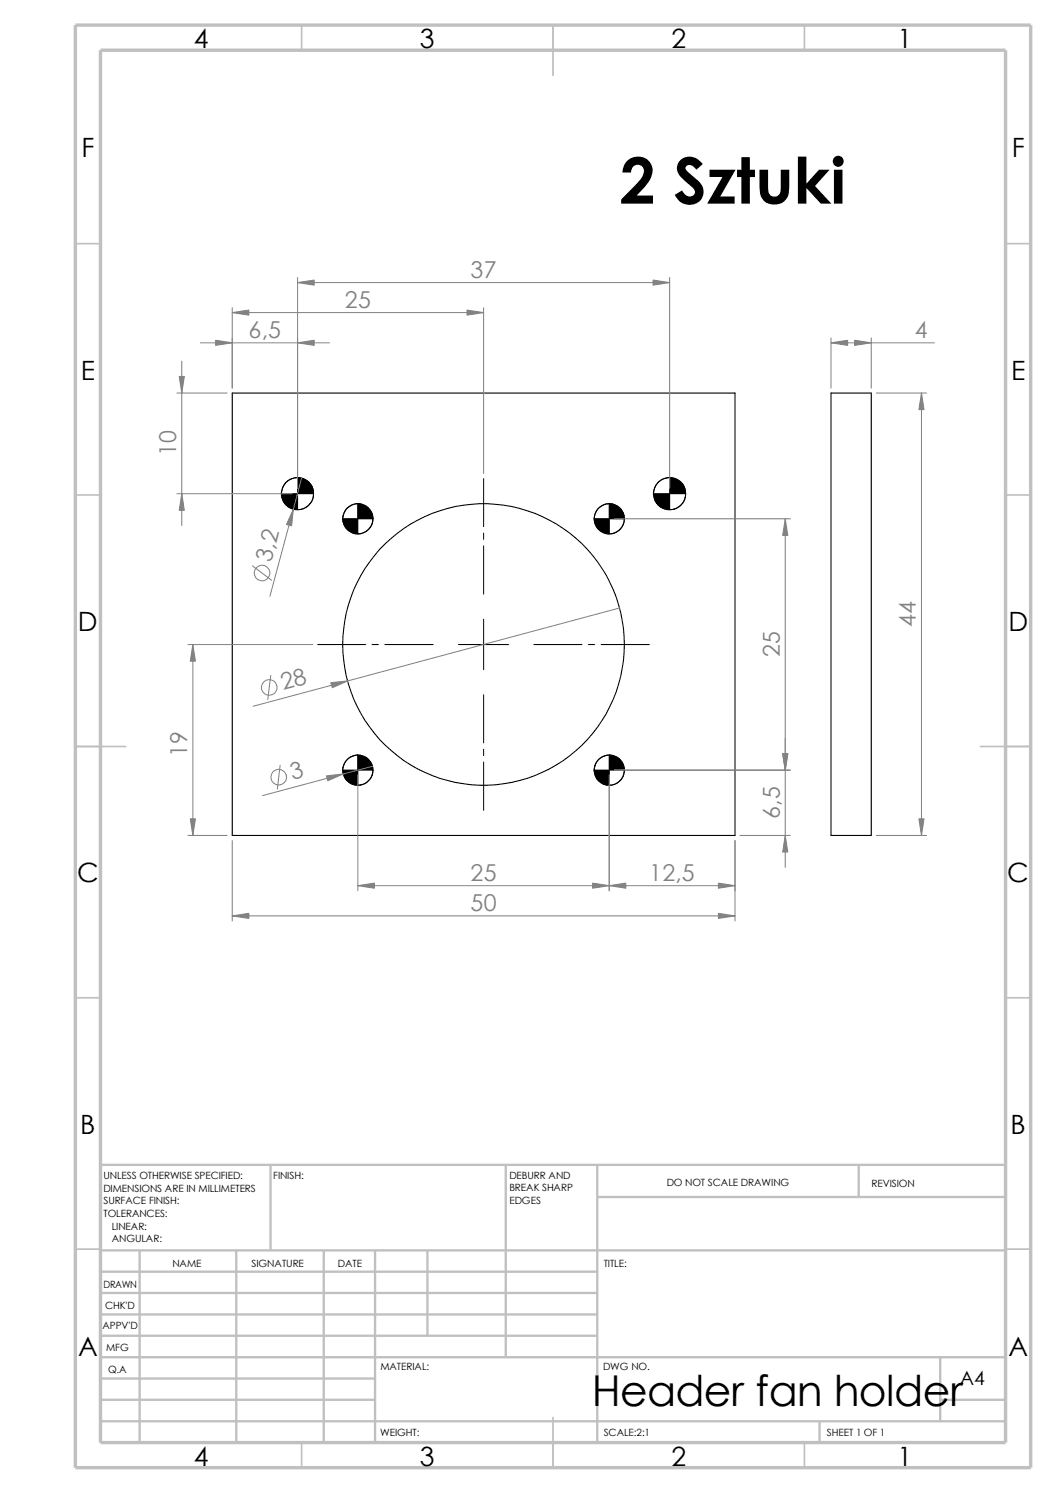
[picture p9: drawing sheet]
<svg xmlns="http://www.w3.org/2000/svg" width="210mm" height="297mm" viewBox="0 0 210 297" stroke-linecap="round" stroke-linejoin="round" font-family="sans-serif">
<g fill="none" stroke="#c0c0c0" stroke-width=".34">
<path d="M60 5v5M110 5v10M160 5v5M15 48.5h5M200 48.5h5M15 98.5h5M200 98.5h5M15 148.5h10M195 148.5h10M15 198.5h5M200 198.5h5M15 248.5h5"/>
<path d="M200 248.5h5M60 287v5M110 282v10M160 287v5"/>
</g>
<g fill="none" stroke="#c0c0c0" stroke-width=".47">
<path d="M53.8 231.7v17.1M100.6 231.7v38.3M118.8 238.1h81.2M118.8 231.7v55.3M170.8 231.7v6.4M200 231.7h-180v55.3M20 248.8h180M20 253h98.8M20 257.2h98.8M27.8 248.8v38.2M47 248.8v38.2M64.4 248.8v38.2"/>
<path d="M74.6 248.8v38.2M85 248.8v16.9M20 278.5h54.6M20 270h180M20 274.2h54.6M20 261.5h98.8M20 265.7h98.8M187 270v12.7M187 278.5h13M20 282.7h180M163 282.7v4.3"/>
</g>
<path d="M15 5h190v287h-190zM20 10h180v277h-180z" fill="none" stroke="#c0c0c0" stroke-width=".68" stroke-linecap="butt"/>
<g fill="none" stroke="#000" stroke-width=".21">
<path d="M46.2 78.2h100v88h-100zM165.3 78.2h8v88h-8z"/>
<circle cx="59.2" cy="98.2" r="3.2"/>
<circle cx="133.2" cy="98.2" r="3.2"/>
<circle cx="71.2" cy="103.2" r="2.99"/>
<circle cx="121.2" cy="103.2" r="2.99"/>
<circle cx="96.2" cy="128.2" r="28"/>
<circle cx="71.2" cy="153.2" r="3"/>
<circle cx="121.2" cy="153.2" r="3"/>
</g>
<g fill="none" stroke="#000" stroke-width=".2">
<path d="M59.2 95a3.2 3.2 0 0 0-3.2 3.2M62.4 98.2a3.2 3.2 0 0 1-3.2 3.2M96.2 95.2v9.6M133.2 95a3.2 3.2 0 0 0-3.2 3.2M136.4 98.2a3.2 3.2 0 0 1-3.2 3.2M71.2 100.2a3 3 0 0 0-3 3M74.2 103.2a3 3 0 0 1-3 3M96.2 106v1.3M96.2 108.6v9.6M121.2 100.2a3 3 0 0 0-3 3M124.2 103.2a3 3 0 0 1-3 3M63.2 128.2h9.5"/>
<path d="M74 128.2h1.3M76.5 128.2h9.6M91.2 128.2h10M96.2 123.2v10M96.2 138.2v9.6M106.2 128.2h9.5M117 128.2h1.3M119.5 128.2h9.7M71.2 150.2a3 3 0 0 0-3 3M74.2 153.2a3 3 0 0 1-3 3M96.2 149.1v1.2M96.2 151.6v9.6"/>
<path d="M121.2 150.2a3 3 0 0 0-3 3M124.2 153.2a3 3 0 0 1-3 3"/>
</g>
<g fill="#000" stroke="#000" stroke-width=".2">
<path d="M56 98.2h3.2v3.2a3.2 3.2 0 0 1-3.2-3.2z" fill-rule="evenodd"/>
<path d="M59.2 95a3.2 3.2 0 0 1 3.2 3.2h-3.2z" fill-rule="evenodd"/>
<path d="M130 98.2h3.2v3.2a3.2 3.2 0 0 1-3.2-3.2z" fill-rule="evenodd"/>
<path d="M133.2 95a3.2 3.2 0 0 1 3.2 3.2h-3.2z" fill-rule="evenodd"/>
<path d="M68.2 103.2h3v3a3 3 0 0 1-3-3z" fill-rule="evenodd"/>
<path d="M71.2 100.2a3 3 0 0 1 3 3h-3z" fill-rule="evenodd"/>
<path d="M118.2 103.2h3v3a3 3 0 0 1-3-3z" fill-rule="evenodd"/>
<path d="M121.2 100.2a3 3 0 0 1 3 3h-3z" fill-rule="evenodd"/>
<path d="M68.2 153.2h3v3a3 3 0 0 1-3-3z" fill-rule="evenodd"/>
<path d="M71.2 150.2a3 3 0 0 1 3 3h-3z" fill-rule="evenodd"/>
<path d="M118.2 153.2h3v3a3 3 0 0 1-3-3z" fill-rule="evenodd"/>
<path d="M121.2 150.2a3 3 0 0 1 3 3h-3z" fill-rule="evenodd"/>
</g>
<g fill="none" stroke="#808080" stroke-width=".2">
<path d="M59.2 55.2v42M59.2 56.2h74M133.2 55.2v42M35.2 78.2h10M36.2 71.8v32.8M39.8 68.2h25.7M46.2 61.2v16M46.2 62.2h50M96.2 61.2v33M165.3 68.2h20.5M165.3 67.2v10M173.3 67.2v10"/>
<path d="M174.3 78.2h10M183.3 78.2v88M35.2 98.2h23M60 95.1l-6.3 23.5M50.2 112.6l3.8 2.8M122.2 103.2h35M156.2 103.2v69.4M37.4 128.2h24.8M38.4 128.2v38M53.8 134.4l-.5 4.7M123.2 120.9l-72.9 19.6M55.7 152.2l-.5 4.8"/>
<path d="M71.2 154.2v23M74.1 152.4l-21.9 5.9M121.2 154.2v23M122.2 153.2h35M37.4 166.2h7.8M46.2 167.2v16M71.2 176.2h75M146.2 167.2v16M147.2 166.2h10M174.3 166.2h10M46.2 182.2h100"/>
<circle cx="52.1" cy="114" r="1.56"/>
<circle cx="53.5" cy="136.8" r="1.55"/>
<circle cx="55.4" cy="154.6" r="1.57"/>
</g>
<g fill="#808080" stroke="#808080" stroke-width=".2">
<path d="M37.8 162.9h1.1l-.5 3.3z"/>
<path d="M58.3 101.3l-.3 3.3-1-.2z"/>
<path d="M59.2 68.2l3.3-.5v1z"/>
<path d="M35.6 74.9h1.1l-.5 3.3z"/>
<path d="M142.9 181.7l3.3 .5-3.3 .5z"/>
<path d="M42.9 67.7l3.3 .5-3.3 .5z"/>
<path d="M36.2 98.2l.5 3.3h-1.1z"/>
<path d="M65.8 135.8l3.3-.3-3 1.3z"/>
<path d="M64.9 154.3l3.4-.3-3.1 1.3z"/>
<path d="M46.2 182.2l3.3-.5v1z"/>
<path d="M117.9 175.7l3.3 .5-3.3 .5z"/>
<path d="M71.2 176.2l3.3-.5v1z"/>
<path d="M156.2 103.2l.5 3.3h-1z"/>
<path d="M155.7 149.9h1l-.5 3.3z"/>
<path d="M156.2 166.2l.5 3.3h-1z"/>
<path d="M142.9 175.7l3.3 .5-3.3 .5z"/>
<path d="M92.9 61.7l3.3 .5-3.3 .5z"/>
<path d="M121.2 176.2l3.3-.5v1z"/>
<path d="M46.2 62.2l3.3-.5v1z"/>
<path d="M38.4 128.2l.5 3.3h-1.1z"/>
<path d="M59.2 56.2l3.3-.5v1z"/>
<path d="M129.9 55.7l3.3 .5-3.3 .5z"/>
<path d="M182.8 162.9h1l-.5 3.3z"/>
<path d="M183.3 78.2l.5 3.3h-1z"/>
<path d="M165.3 68.2l3.3-.5v1z"/>
<path d="M170 67.7l3.3 .5-3.3 .5z"/>
</g>
<text font-size="12.7" x="123.3" y="40.5">2 Sztuki</text>
<text font-size="8.5" x="117.7" y="279.7">Header fan holder</text>
<g font-size="5.3">
<text x="38.5" y="9.6">4</text>
<text x="83.5" y="9.6">3</text>
<text x="133.5" y="9.6">2</text>
<text x="178.5" y="9.6">1</text>
<text x="16.2" y="31.3">F</text>
<text x="201.2" y="31.3">F</text>
<text x="16" y="75.6">E</text>
<text x="201.1" y="75.6">E</text>
<text x="15.5" y="125.6">D</text>
<text x="200.6" y="125.6">D</text>
<text x="15.3" y="175.6">C</text>
<text x="200.3" y="175.6">C</text>
<text x="16" y="225.6">B</text>
<text x="201" y="225.6">B</text>
<text x="15.5" y="269.8">A</text>
<text x="200.5" y="269.8">A</text>
<text x="38.5" y="291.6">4</text>
<text x="83.5" y="291.6">3</text>
<text x="133.5" y="291.6">2</text>
<text x="178.5" y="291.6">1</text>
</g>
<g font-size="4.6" fill="#808080">
<text x="93.6" y="55.3">37</text>
<text x="68.6" y="61.3">25</text>
<text x="49.4" y="67.3">6,5</text>
<text x="182" y="67.3">4</text>
<text x="35.1" y="90.8" transform="rotate(-90 35.1 90.8)">10</text>
<text x="53.9" y="111.9" transform="rotate(-75 53.9 111.9)">3,2</text>
<text x="182.2" y="124.8" transform="rotate(-90 182.2 124.8)">44</text>
<text x="155.1" y="130.8" transform="rotate(-90 155.1 130.8)">25</text>
<text x="56.3" y="137.2" transform="rotate(-15 56.3 137.2)">28</text>
<text x="37.3" y="150.7" transform="rotate(-90 37.3 150.7)">19</text>
<text x="58.2" y="155.1" transform="rotate(-15 58.2 155.1)">3</text>
<text x="155.1" y="163" transform="rotate(-90 155.1 163)">6,5</text>
<text x="93.6" y="175.3">25</text>
<text x="129.1" y="175.3">12,5</text>
<text x="93.6" y="181.3">50</text>
</g>
<text font-size="3.9" x="190.9" y="275.5">A4</text>
<g font-size="2">
<text x="20.6" y="234.6">UNLESS OTHERWISE SPECIFIED:</text>
<text x="20.6" y="237.1">DIMENSIONS ARE IN MILLIMETERS</text>
<text x="20.6" y="239.6">SURFACE FINISH:</text>
<text x="54.4" y="234.6">FINISH:</text>
<text x="101.3" y="239.5">EDGES</text>
<text x="101.3" y="234.5">DEBURR AND</text>
<text x="101.3" y="237">BREAK SHARP</text>
<text x="132.6" y="236">DO NOT SCALE DRAWING</text>
<text x="173.3" y="236.2">REVISION</text>
<text x="20.6" y="242.1">TOLERANCES:</text>
<text x="22.2" y="244.6">LINEAR:</text>
<text x="22.2" y="247.1">ANGULAR:</text>
<text x="50" y="252">SIGNATURE</text>
<text x="67.2" y="252">DATE</text>
<text x="120.1" y="252">TITLE:</text>
<text x="20.6" y="256.2">DRAWN</text>
<text x="34.3" y="252.1">NAME</text>
<text x="20.9" y="260.4">CHK'D</text>
<text x="20.4" y="264.5">APPV'D</text>
<text x="21.1" y="268.8">MFG</text>
<text x="21.5" y="273.1">Q.A</text>
<text x="75.6" y="272.5">MATERIAL:</text>
<text x="119.9" y="272.5">DWG NO.</text>
<text x="75.6" y="285.6">WEIGHT:</text>
<text x="120.1" y="285.6">SCALE:2:1</text>
<text x="164.5" y="285.6">SHEET 1 OF 1</text>
</g>
</svg>
